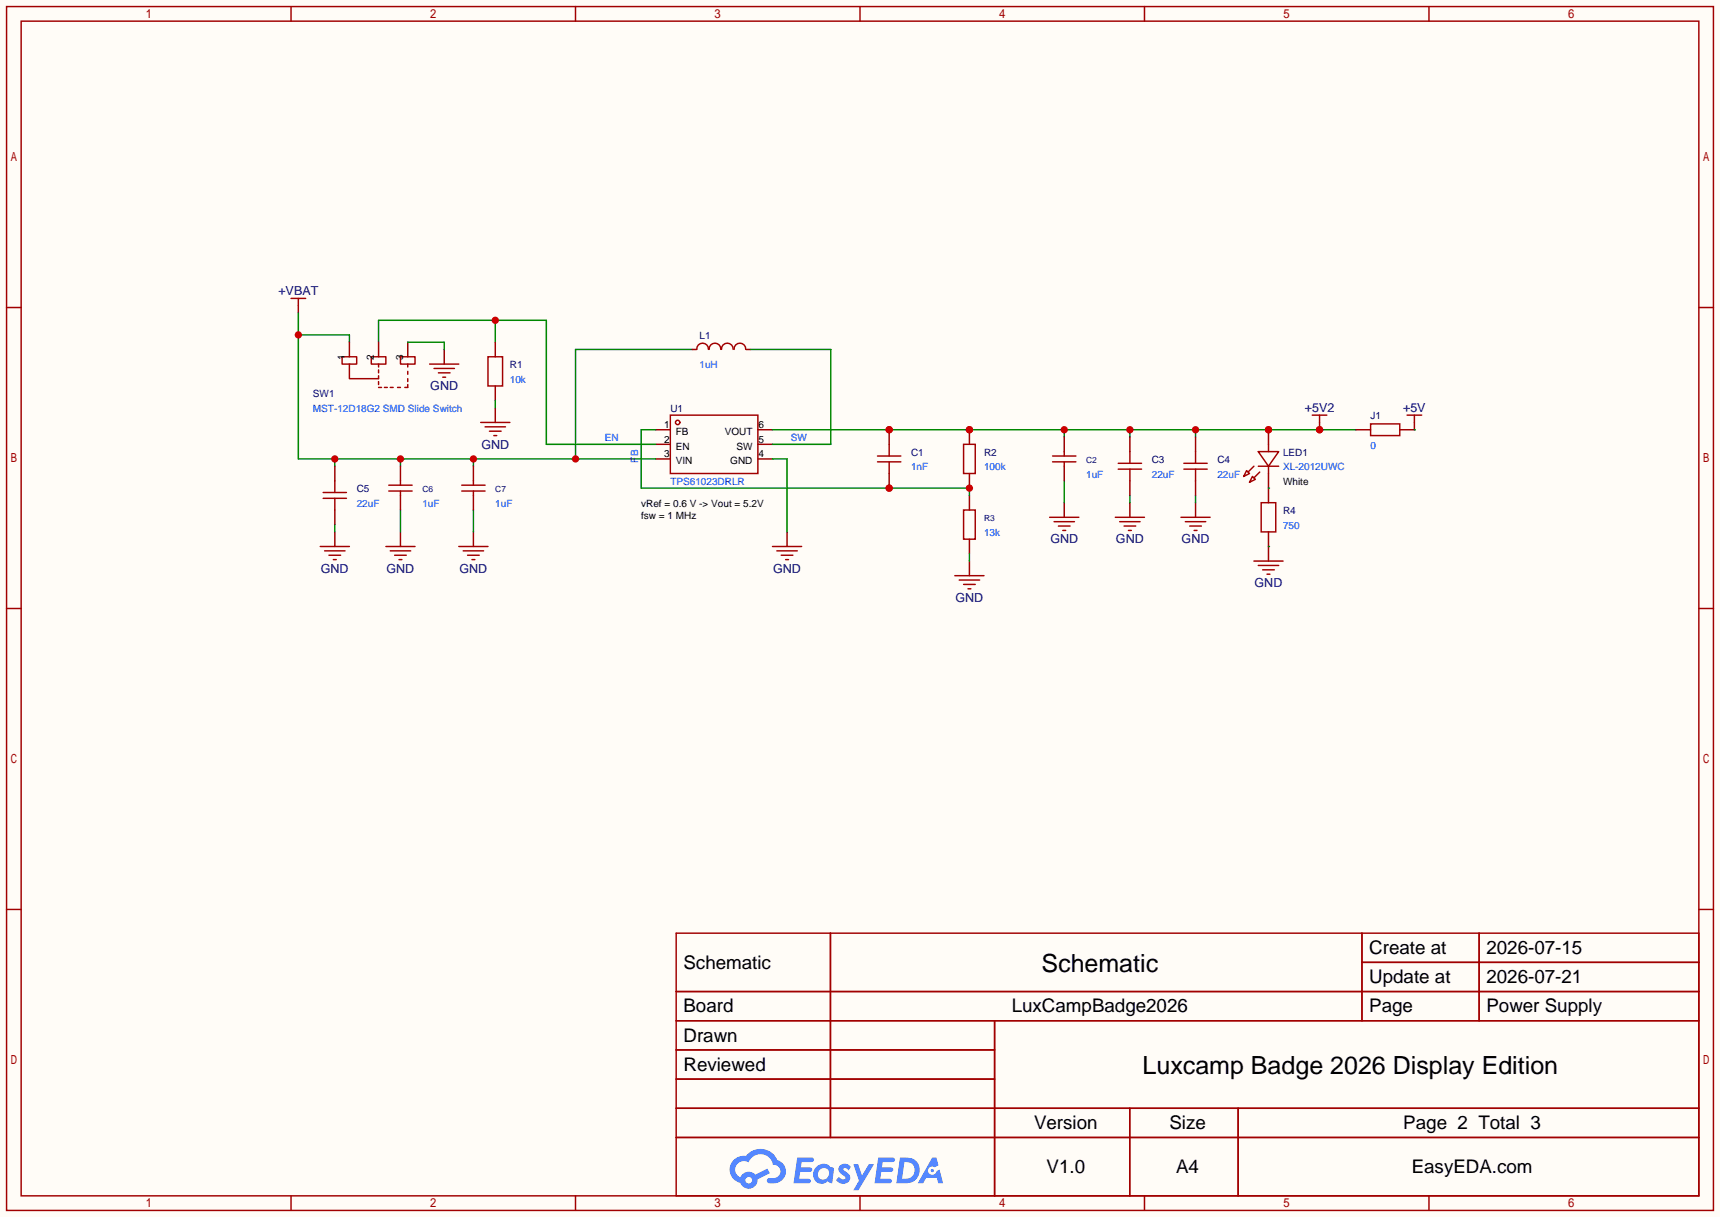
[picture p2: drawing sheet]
<svg xmlns="http://www.w3.org/2000/svg" width="299mm" height="212mm" viewBox="0 0 299 212" stroke-linecap="round" stroke-linejoin="round" font-family="sans-serif">
<path d="M0 0h299.5v211.8h-299.5z" fill="#fffcf7"/>
<g fill="none" stroke="#a10000" stroke-width=".25">
<path d="M1.1 1.1h297.2v209.6h-297.2zM3.7 3.7h292.1v204.5h-292.1zM50.7 1.1v2.6M100.2 1.1v2.6M149.7 1.1v2.6M199.3 1.1v2.6M248.8 1.1v2.6M1.1 53.5h2.6M295.8 53.5h2.5M1.1 105.9h2.6M295.8 105.9h2.5M1.1 158.3h2.6"/>
<path d="M295.8 158.3h2.5M117.7 162.4h178.1v45.8h-178.1zM117.7 172.6h178.1M117.7 177.7h178.1M144.6 162.4v35.6M173.2 177.7v30.5M237.1 162.4v15.3M237.1 167.5h58.7M257.5 162.4v15.3M117.7 182.8h55.5M117.7 192.9h178.1M117.7 187.8h55.5"/>
<path d="M117.7 198h178.1M196.7 192.9v15.3M215.6 192.9v15.3M50.7 208.2v2.5M100.2 208.2v2.5M149.7 208.2v2.5M199.3 208.2v2.5M248.8 208.2v2.5"/>
</g>
<g fill="#5487ff">
<path d="M146.3 202.8a1.3 1.3 0 0 1 1.8 .3l-.4 .6a.54 .54 0 0 0-.9-.2l.1 .2a1.58 1.58 0 0 1 1.1 1.6 1.43 1.43 0 0 1-2.5 .1l.6-.6a.64 .64 0 0 0 .5 .5 .64 .64 0 0 0 .6-.3l-.1-.2a1.6 1.6 0 0 1-1.1-1.6z"/>
<path d="M148.6 202.7h.8l.7 1.9 1.2-1.9h.9l-2.7 4.5h-.9l.9-1.7z"/>
<path d="M138.8 201.5h1.6a1.31 1.31 0 0 1 1.3 .2 .4 .4 0 0 1-.4 .6h-1.7l-.2 .9h1.7a.4 .4 0 0 1 .3 .4 .4 .4 0 0 1-.4 .4h-1.7l-.1 1.2h.8a1.23 1.23 0 0 1 1.1 .2 .39 .39 0 0 1-.3 .6h-2.6z"/>
<path d="M152.9 201.5h1.6a1.32 1.32 0 0 1 1.3 .2 .39 .39 0 0 1-.4 .6h-1.7l-.2 .9h1.7a.4 .4 0 0 1 .3 .4 .4 .4 0 0 1-.4 .4h-1.7l-.1 1.2h.8a1.23 1.23 0 0 1 1.1 .2 .39 .39 0 0 1-.3 .6h-2.6z"/>
<path d="M162.3 201.5h.7l.4 1.3-.7 .4a.75 .75 0 0 0-1.1 .3 .75 .75 0 0 0 .5 1 .75 .75 0 0 0 1-.6l.5-.3 .6 2.4h-.8l-.3-1h-1.8l-.6 1h-.9z"/>
<path d="M156.7 201.5l-.6 4.5h1.4a2.27 2.27 0 0 0 2.6-2.3 2.27 2.27 0 0 0-2.7-2.2zM157.5 202.3a1.5 1.5 0 0 1 1.8 1.5 1.5 1.5 0 0 1-2 1.4h-.2z"/>
<path d="M142.1 203.1a1.62 1.62 0 0 0-.4 2.1 1.62 1.62 0 0 0 2.1 .7l.3-.3 .4 .3 .4 .1 .3-2.5-.2-.3h-.4a1.58 1.58 0 0 0-2.5-.1zM142.7 203.6a.96 .96 0 0 1 1.5 0 .96 .96 0 0 1-.2 1.5 .95 .95 0 0 1-1.4-.1 .95 .95 0 0 1 .1-1.4z"/>
<path d="M127.8 201.9a2.37 2.37 0 0 0 1.1 4 1.54 1.54 0 0 0 1.8 1 1.54 1.54 0 0 0 1.2-1.6l2.2-1.1-.5-.8-2.1 1.1a1.57 1.57 0 0 0-2.6 .4 1.5 1.5 0 0 1-.7-2.1 1.5 1.5 0 0 1 2.1-.5 2.23 2.23 0 0 1 2.3-1.4 2.23 2.23 0 0 1 2 1.8 1.16 1.16 0 0 1 1.3 1.1 1.16 1.16 0 0 1-1.1 1.3h-.7a.47 .47 0 0 0-.6 .3 .47 .47 0 0 0 .5 .6 2.23 2.23 0 0 0 2.2-.7 2.23 2.23 0 0 0 .4-2.3 2.16 2.16 0 0 0-1.3-1.1 3.2 3.2 0 0 0-5.4-.7l-1.1 .1zM129.8 205.4a.58 .58 0 0 1 1.1 0 .58 .58 0 0 1-1.1 0z"/>
<circle cx="162.3" cy="203.8" r=".28"/>
</g>
<g fill="none" stroke="#a10000" stroke-width=".25">
<path d="M50.7 51.9h2.5M51.9 51.9v1.3M116.7 72.3h15.3v10.1h-15.3z"/>
<circle cx="118" cy="73.5" r=".38"/>
</g>
<path d="M51.9 53.2v1.3M114.2 74.8h2.5M114.2 77.3h2.5M114.2 79.9h2.5M132 74.8h2.5M132 77.3h2.5M132 79.9h2.5" fill="none" stroke="#870000" stroke-width=".25"/>
<path d="M51.9 54.5v25.4h62.3M51.9 58.3h8.9v1.3M58.3 79.9v1.3M69.7 79.9v1.3M82.4 79.9v1.3M120.5 60.8h-20.3v19.1" fill="none" stroke="#008700" stroke-width=".25"/>
<g fill="#c00">
<circle cx="82.4" cy="79.9" r=".63"/>
<circle cx="100.2" cy="79.9" r=".63"/>
<circle cx="69.7" cy="79.9" r=".63"/>
<circle cx="58.3" cy="79.9" r=".63"/>
<circle cx="51.9" cy="58.3" r=".63"/>
</g>
<path d="M65.9 59.6v-3.8h29.2v21.5h19.1M86.2 55.8v3.8" fill="none" stroke="#008700" stroke-width=".25"/>
<circle cx="86.2" cy="55.8" r=".63" fill="#c00"/>
<path d="M77.3 60.8v2.6M86.2 71v2.5M120.5 60.8h.8M129.9 60.8h.8M58.3 92.6v2.5M69.7 92.6v2.5M82.4 92.6v2.5M137 92.6v2.5M168.8 97.7v2.5" fill="none" stroke="#870000" stroke-width=".25"/>
<g fill="none" stroke="#a10000" stroke-width=".25">
<path d="M74.8 63.4h5.1M75.6 64.1h3.5M76.3 64.9h2.1M77.1 65.7h.5M83.7 73.5h5.1M84.5 74.3h3.5M85.2 75.1h2M86 75.8h.5M121.3 60.8a1.01 1.01 0 0 1 1-1.1 1.01 1.01 0 0 1 1 1.1M123.5 60.8a1.01 1.01 0 0 1 1-1.1 1.01 1.01 0 0 1 1 1.1M125.6 60.8a1.01 1.01 0 0 1 1-1.1 1.01 1.01 0 0 1 1 1.1M127.8 60.8a1.01 1.01 0 0 1 1-1.1 1.01 1.01 0 0 1 1 1.1"/>
<path d="M55.8 95.1h5M56.5 95.9h3.6M57.3 96.6h2M58 97.4h.5M67.2 95.1h5.1M67.9 95.9h3.6M68.7 96.6h2M69.5 97.4h.5M79.9 95.1h5.1M80.6 95.9h3.6M81.4 96.6h2M82.2 97.4h.5"/>
<path d="M134.5 95.1h5.1M135.3 95.9h3.5M136 96.6h2M136.8 97.4h.5M166.2 100.2h5.1M167 101h3.6M167.8 101.7h2M168.5 102.5h.5"/>
</g>
<path d="M130.7 60.8h14v16.5h-10.2M134.5 79.9h2.5v12.7M134.5 74.8h101.6M185.3 74.8v1.3M196.7 74.8v1.3M208.2 74.8v1.3M58.3 91.3v1.3M69.7 88.8v3.8M82.4 88.8v3.8" fill="none" stroke="#008700" stroke-width=".25"/>
<g fill="#c00">
<circle cx="196.7" cy="74.8" r=".63"/>
<circle cx="185.3" cy="74.8" r=".63"/>
<circle cx="168.8" cy="74.8" r=".63"/>
<circle cx="154.8" cy="74.8" r=".63"/>
<circle cx="208.2" cy="74.8" r=".63"/>
<circle cx="220.9" cy="74.8" r=".63"/>
<circle cx="229.7" cy="74.8" r=".63"/>
</g>
<path d="M168.8 74.8v2.5" fill="none" stroke="#870000" stroke-width=".25"/>
<circle cx="168.8" cy="74.8" r=".63" fill="#c00"/>
<path d="M168.8 82.4v2.6M168.8 86.2v2.6M168.8 93.9v2.5" fill="none" stroke="#870000" stroke-width=".25"/>
<path d="M167.8 77.3h2v5.1h-2zM167.8 88.8h2v5.1h-2z" fill="none" stroke="#a10000" stroke-width=".25"/>
<path d="M114.2 74.8h-2.6v10.2h57.2v1.2M168.8 96.4v1.3" fill="none" stroke="#008700" stroke-width=".25"/>
<g fill="#c00">
<circle cx="154.8" cy="85" r=".63"/>
<circle cx="168.8" cy="85" r=".63"/>
</g>
<path d="M60.8 59.6v2.5M65.9 59.6v2.5M71 59.6v2.5M236.1 74.8h2.5M243.7 74.8h2.6M154.8 82.4v2.6M185.3 87.5v2.5M196.7 87.5v2.5M208.2 87.5v2.5M220.9 95.1v2.6" fill="none" stroke="#870000" stroke-width=".25"/>
<g fill="none" stroke="#a10000" stroke-width=".25">
<path d="M59.6 62.1h2.5v1.3h-2.5zM60.8 63.4v2.5h5.1v-.5M64.6 62.1h2.6v1.3h-2.6zM65.9 64.4v.5M65.9 63.4v.5M65.9 66.4v.5M65.9 67.4h.5M66.9 67.4h.5M67.9 67.4h.6M69.2 67.4h.5M69.7 62.1h2.6v1.3h-2.6zM71 66.9v.5h-.5"/>
<path d="M71 63.4v.5M71 64.6v.6M71 65.9v.5M238.6 73.8h5.1v2h-5.1zM152.8 80.4h4M182.8 90h5M183.5 90.8h3.6M184.3 91.6h2M185 92.3h.5M194.2 90h5.1M194.9 90.8h3.6M195.7 91.6h2"/>
<path d="M196.5 92.3h.5M205.6 90h5.1M206.4 90.8h3.5M207.1 91.6h2.1M207.9 92.3h.5M218.3 97.7h5.1M219.1 98.4h3.5M219.8 99.2h2.1M220.6 99.9h.5"/>
</g>
<path d="M71 59.6h6.3v1.2M185.3 83.7v3.8M196.7 86.2v1.3M208.2 86.2v1.3" fill="none" stroke="#008700" stroke-width=".25"/>
<circle cx="154.8" cy="85" r=".63" fill="#c00"/>
<path d="M152.8 79.4h4M154.8 77.3v2.1" fill="none" stroke="#a10000" stroke-width=".25"/>
<path d="M154.8 74.8v2.5" fill="none" stroke="#870000" stroke-width=".25"/>
<circle cx="154.8" cy="74.8" r=".63" fill="#c00"/>
<path d="M245 72.3h2.5M246.3 72.3v1.2M154.8 80.4v2" fill="none" stroke="#a10000" stroke-width=".25"/>
<path d="M229.7 73.5v1.3M246.3 73.5v1.3" fill="none" stroke="#870000" stroke-width=".25"/>
<circle cx="229.7" cy="74.8" r=".63" fill="#c00"/>
<path d="M219.1 78.6h3.5l-1.7 2.6zM220.9 77.3v1.3M228.5 72.3h2.5M229.7 72.3v1.2M217 81.9l.6 .5-1.1 .5zM218.1 82.9l.5 .5-1 .5zM218.3 81.2l-1 1M219.1 81.2h3.5M219.3 82.2l-1 1M220.9 81.2v1.2" fill="none" stroke="#a10000" stroke-width=".25"/>
<path d="M220.9 74.8v2.5M220.9 82.4v2.6" fill="none" stroke="#870000" stroke-width=".25"/>
<circle cx="220.9" cy="74.8" r=".63" fill="#c00"/>
<g fill="none" stroke="#a10000" stroke-width=".25">
<path d="M85 62.1h2.5v5.1h-2.5zM183.3 79.4h4M185.3 78.6v.8M196.7 78.6v2M208.2 78.6v2M56.3 86.7h4M56.3 85.7h4M58.3 83.7v2M58.3 86.7v2.1M67.7 85.5h4.1M67.7 84.5h4.1M69.7 83.7v.8"/>
<path d="M69.7 85.5v.7M80.4 85.5h4.1M80.4 84.5h4.1M82.4 83.7v.8M82.4 85.5v.7M183.3 80.4h4M185.3 80.4v.8M194.7 81.7h4.1M194.7 80.6h4.1M196.7 81.7v2M206.1 81.7h4.1M206.1 80.6h4.1"/>
<path d="M208.2 81.7v2M219.6 87.5h2.5v5.1h-2.5z"/>
</g>
<g fill="none" stroke="#870000" stroke-width=".25">
<path d="M86.2 59.6v2.5M86.2 67.2v2.5M185.3 76.1v2.5M196.7 76.1v2.5M208.2 76.1v2.5M58.3 81.2v2.5M58.3 88.8v2.5M69.7 81.2v2.5M69.7 86.2v2.6M82.4 81.2v2.5M82.4 86.2v2.6M185.3 81.2v2.5"/>
<path d="M196.7 83.7v2.5M208.2 83.7v2.5M220.9 85v2.5M220.9 92.6v2.5"/>
</g>
<path d="M86.2 69.7v1.3M246.3 74.8h.1M220.9 95.1h.1M220.9 85h.1" fill="none" stroke="#008700" stroke-width=".25"/>
<g font-size="4.4">
<text x="181.3" y="169.1">Schematic</text>
<text x="198.9" y="186.9">Luxcamp Badge 2026 Display Edition</text>
</g>
<g font-size="3.3">
<text x="238.4" y="166.1">Create at</text>
<text x="258.8" y="166.1">2026-07-15</text>
<text x="119" y="168.6">Schematic</text>
<text x="238.4" y="171.1">Update at</text>
<text x="258.8" y="171.1">2026-07-21</text>
<text x="119" y="176.2">Board</text>
<text x="176.2" y="176.2">LuxCampBadge2026</text>
<text x="238.4" y="176.2">Page</text>
<text x="258.8" y="176.2">Power Supply</text>
<text x="119" y="181.3">Drawn</text>
<text x="119" y="186.4">Reviewed</text>
<text x="180" y="196.5">Version</text>
<text x="203.6" y="196.5">Size</text>
<text x="244.3" y="196.5">Page 2 Total 3</text>
<text x="182.2" y="204.2">V1.0</text>
<text x="204.8" y="204.2">A4</text>
<text x="245.8" y="204.2">EasyEDA.com</text>
</g>
<g font-size="2.2" fill="#000080">
<text x="48.5" y="51.4">+VBAT</text>
<text x="74.9" y="67.9">GND</text>
<text x="227.2" y="71.7">+5V2</text>
<text x="244.3" y="71.7">+5V</text>
<text x="83.8" y="78.1">GND</text>
<text x="182.9" y="94.6">GND</text>
<text x="194.3" y="94.6">GND</text>
<text x="205.7" y="94.6">GND</text>
<text x="55.9" y="99.7">GND</text>
<text x="67.3" y="99.7">GND</text>
<text x="80" y="99.7">GND</text>
<text x="134.6" y="99.7">GND</text>
<text x="166.4" y="104.7">GND</text>
<text x="218.4" y="102.2">GND</text>
</g>
<g font-size="1.7" fill="#000080">
<text x="121.8" y="59">L1</text>
<text x="88.8" y="64.1">R1</text>
<text x="54.5" y="69.2">SW1</text>
<text x="116.7" y="71.7">U1</text>
<text x="238.6" y="73">J1</text>
<text x="158.6" y="79.3">C1</text>
<text x="171.3" y="79.3">R2</text>
<text x="200.5" y="80.6">C3</text>
<text x="212" y="80.6">C4</text>
<text x="223.4" y="79.3">LED1</text>
<text x="62.1" y="85.7">C5</text>
<text x="223.4" y="89.5">R4</text>
</g>
<g font-size="1.7">
<text x="60" y="62.6" transform="rotate(-90 60 62.6)">1</text>
<text x="65.1" y="62.6" transform="rotate(-90 65.1 62.6)">2</text>
<text x="70.2" y="62.6" transform="rotate(-90 70.2 62.6)">3</text>
<text x="115.6" y="74.5">1</text>
<text x="115.6" y="77">2</text>
<text x="117.7" y="75.8">FB</text>
<text x="126.2" y="75.8">VOUT</text>
<text x="132.1" y="77">5</text>
<text x="132.1" y="74.5">6</text>
<text x="115.6" y="79.6">3</text>
<text x="117.7" y="78.3">EN</text>
<text x="117.7" y="80.8">VIN</text>
<text x="127.1" y="80.8">GND</text>
<text x="128.2" y="78.3">SW</text>
<text x="132.1" y="79.6">4</text>
<text x="111.6" y="88.2">vRef = 0.6 V -&gt; Vout = 5.2V</text>
<text x="223.4" y="84.4">White</text>
<text x="111.6" y="90.3">fsw = 1 MHz</text>
</g>
<g font-size="1.7" fill="#00f">
<text x="121.8" y="64.1">1uH</text>
<text x="54.5" y="71.7">MST-12D18G2 SMD Slide Switch</text>
<text x="88.8" y="66.6">10k</text>
<text x="105.3" y="76.8">EN</text>
<text x="137.7" y="76.8">SW</text>
<text x="111.1" y="80.5" transform="rotate(-90 111.1 80.5)">FB</text>
<text x="158.6" y="81.9">1nF</text>
<text x="171.3" y="81.9">100k</text>
<text x="189.1" y="83.1">1uF</text>
<text x="200.5" y="83.1">22uF</text>
<text x="212" y="83.1">22uF</text>
<text x="223.4" y="81.9">XL-2012UWC</text>
<text x="238.6" y="78.1">0</text>
<text x="62.1" y="88.2">22uF</text>
<text x="73.5" y="88.2">1uF</text>
<text x="86.2" y="88.2">1uF</text>
<text x="116.7" y="84.4">TPS61023DRLR</text>
<text x="171.3" y="93.3">13k</text>
<text x="223.4" y="92">750</text>
</g>
<g font-size="1.5" fill="#000080">
<text x="189.1" y="80.6">C2</text>
<text x="73.5" y="85.7">C6</text>
<text x="86.2" y="85.7">C7</text>
<text x="171.3" y="90.8">R3</text>
</g>
</svg>
